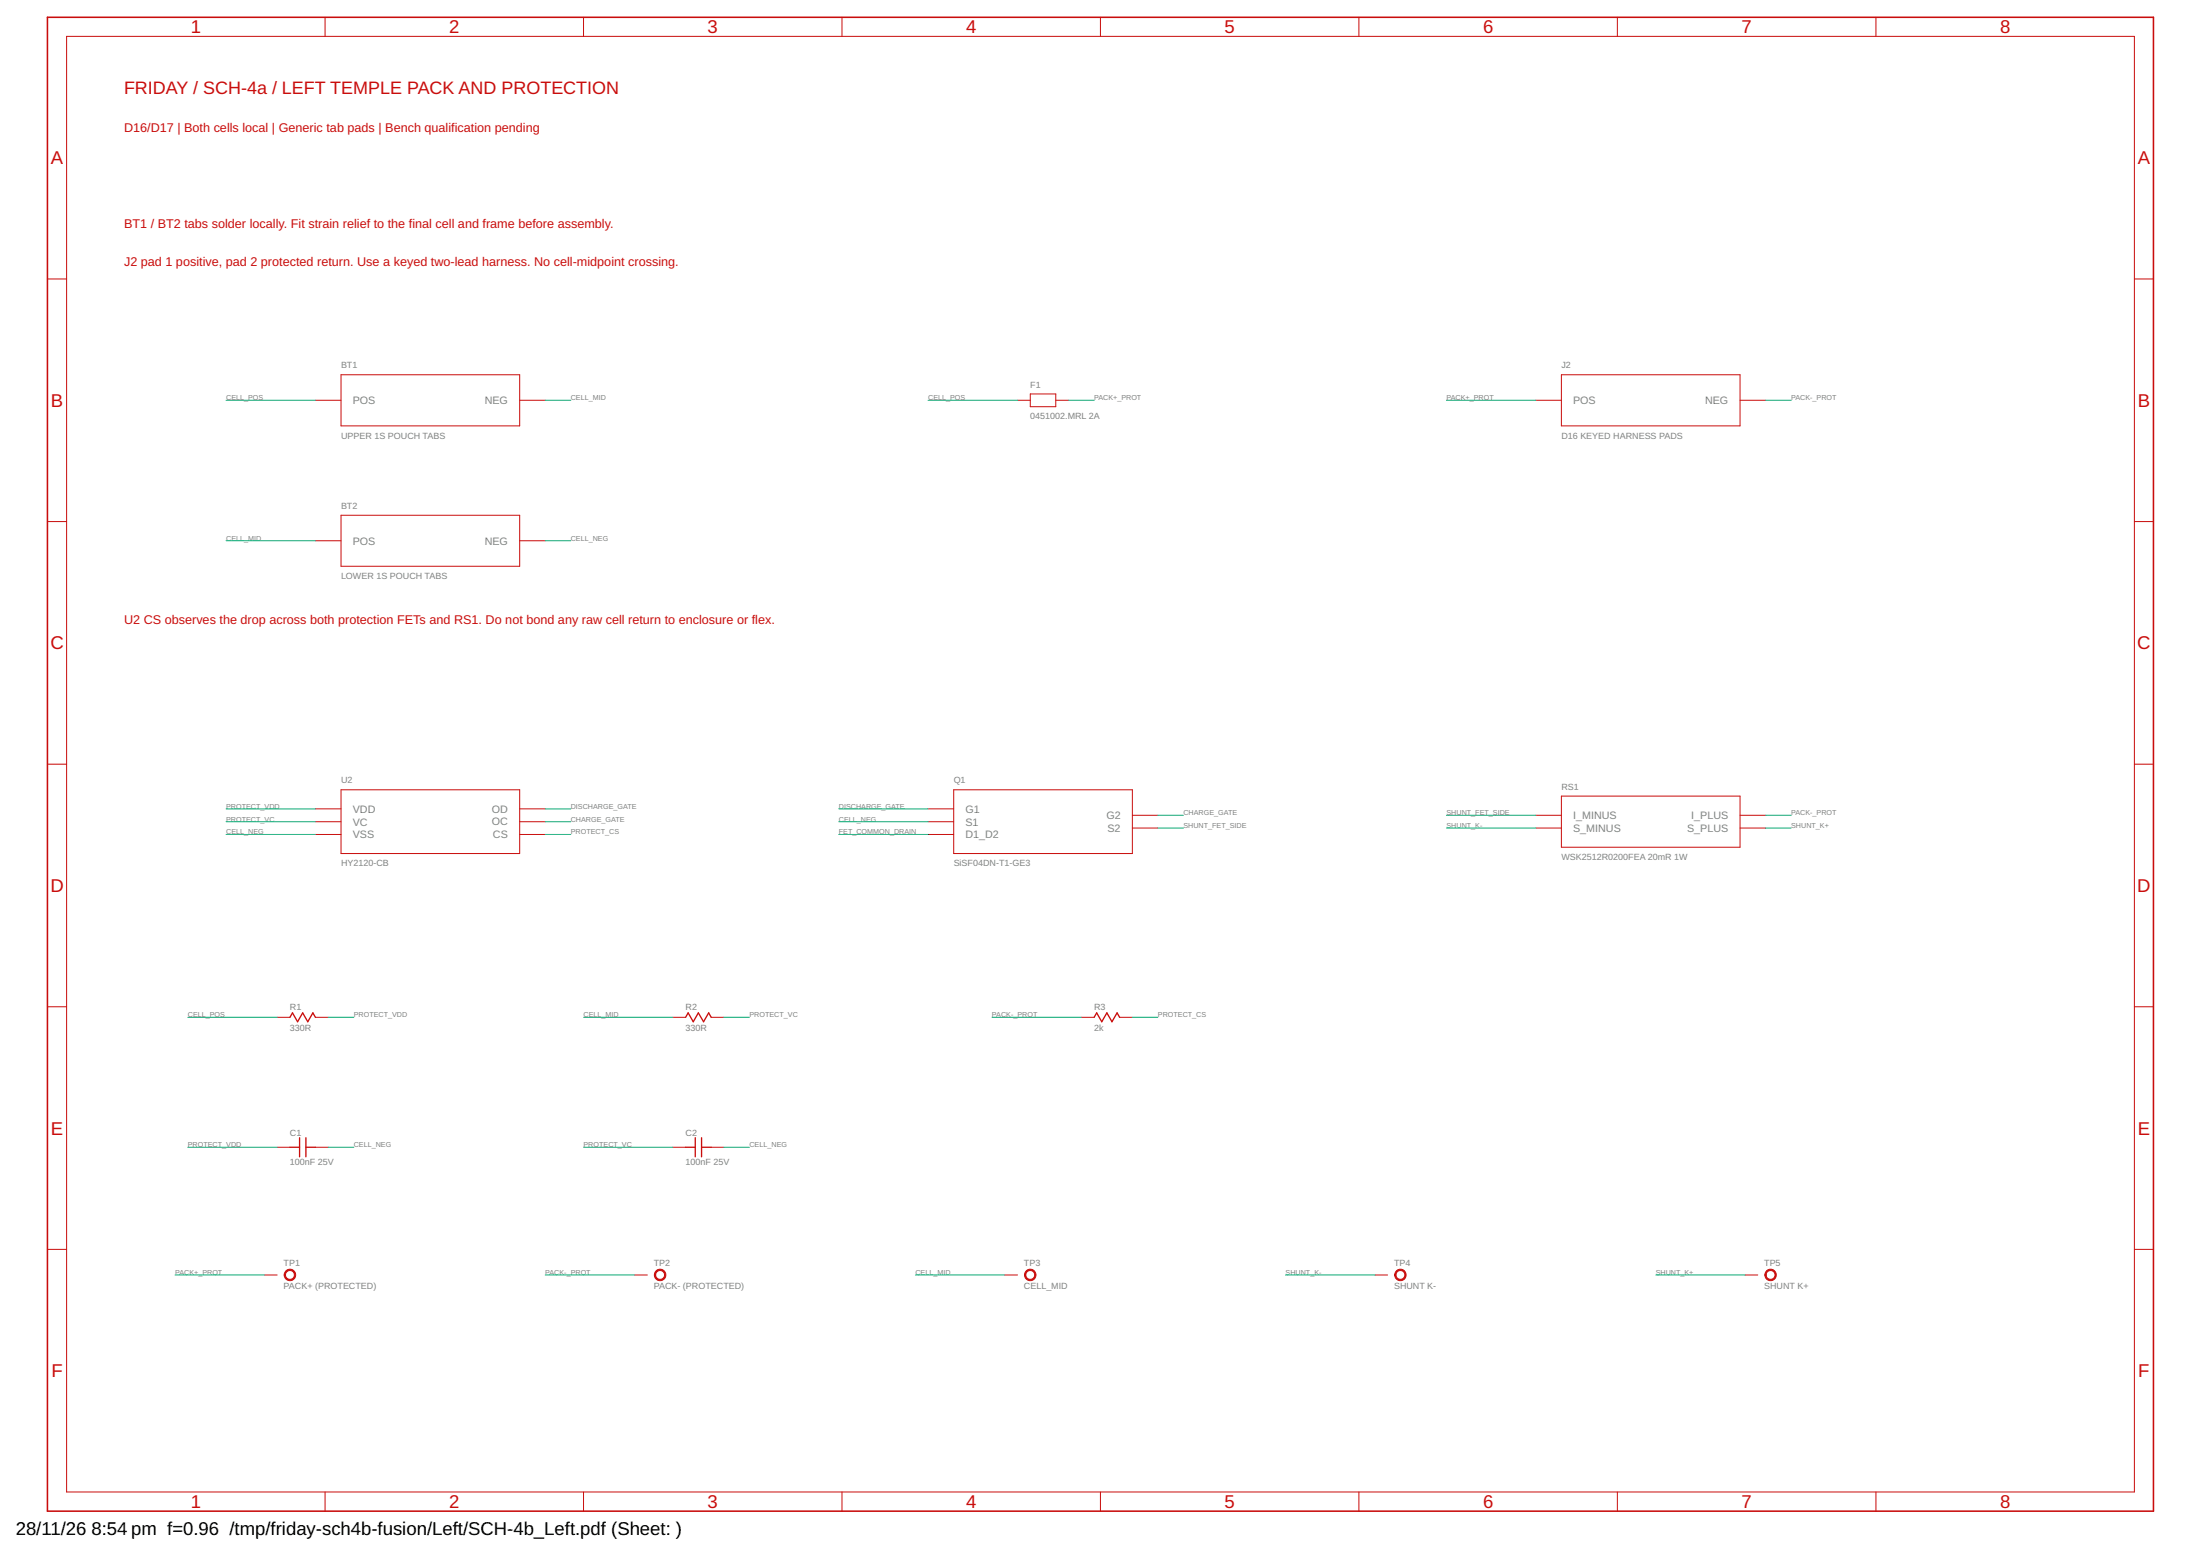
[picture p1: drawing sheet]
<svg xmlns="http://www.w3.org/2000/svg" width="420mm" height="297mm" viewBox="0 0 420 297" stroke-linecap="round" stroke-linejoin="round" font-family="sans-serif">
<path d="M9.1 3.3h402.2v285.2h-402.2z" fill="none" stroke="#c90d0c" stroke-width=".3"/>
<g fill="none" stroke="#c90d0c" stroke-width=".19">
<path d="M12.7 6.9h394.9v277.9h-394.9zM62.1 3.3v3.6M111.4 3.3v3.6M160.8 3.3v3.6M210.2 3.3v3.6M259.5 3.3v3.6M308.9 3.3v3.6M358.3 3.3v3.6M9.1 53.3h3.6M407.6 53.3h3.7M60.2 76.4h4.9M65.1 71.5h34.2v9.8h-34.2z"/>
<path d="M99.3 76.4h4.8M194.3 76.4h2.5M196.8 75.2h4.8v2.4h-4.8zM201.6 76.4h2.5M293.3 76.4h4.9M298.2 71.5h34.1v9.8h-34.1zM332.3 76.4h4.9M9.1 99.6h3.6M65.1 98.4h34.2v9.7h-34.2zM407.6 99.6h3.7M60.2 103.2h4.9M99.3 103.2h4.8"/>
<path d="M9.1 145.9h3.6M60.2 154.4h4.9M60.2 156.9h4.9M60.2 159.3h4.9M65.1 150.8h34.2v12.1h-34.2zM99.3 154.4h4.8M99.3 156.9h4.8M99.3 159.3h4.8M177.2 154.4h4.9M177.2 156.9h4.9M177.2 159.3h4.9M182.1 150.8h34.2v12.1h-34.2z"/>
<path d="M216.3 155.6h4.8M216.3 158.1h4.8M293.3 155.6h4.9M293.3 158.1h4.9M298.2 152h34.1v9.7h-34.1zM332.3 155.6h4.9M332.3 158.1h4.9M407.6 145.9h3.7M9.1 192.2h3.6M52.9 194.2h2.5M60.2 194.2h2.5M128.5 194.2h2.4"/>
<path d="M135.8 194.2h2.5M206.5 194.2h2.5M213.8 194.2h2.5M407.6 192.2h3.7M52.9 219h2.5M60.2 219h2.5M128.5 219h2.4M135.8 219h2.5M9.1 238.5h3.6M407.6 238.5h3.7M50.5 243.4h2.4M121.2 243.4h2.4"/>
<path d="M191.9 243.4h2.4M262.6 243.4h2.4M333.3 243.4h2.4M62.1 284.8v3.7M111.4 284.8v3.7M160.8 284.8v3.7M210.2 284.8v3.7M259.5 284.8v3.7M308.9 284.8v3.7M358.3 284.8v3.7"/>
</g>
<path d="M55.4 194.2l.5-.8 .9 1.7 1-1.7 1 1.7 1-1.7 .4 .8M130.9 194.2l.5-.8 1 1.7 1-1.7 1 1.7 .9-1.7 .5 .8M209 194.2l.4-.8 1 1.7 1-1.7 1 1.7 .9-1.7 .5 .8M55.4 219h1.8M57.2 217.2v3.6M58.4 217.2v3.6M58.4 219h1.8M130.9 219h1.9M132.8 217.2v3.6M134 219h1.8M134 217.2v3.6" fill="none" stroke="#c90d0c" stroke-width=".25"/>
<g fill="#c90d0c" stroke="#c90d0c" stroke-width=".19">
<path d="M54.7 242.5a1.1 1.1 0 0 1 1.7 .4 1.1 1.1 0 0 1-.8 1.6 1.1 1.1 0 0 1-1.3-1.1h.2a.86 .86 0 0 1 1.3-.7 .86 .86 0 0 1 .1 1.4 .86 .86 0 0 1-1.4-.5v-.2h-.2z" fill-rule="evenodd"/>
<path d="M125.3 242.5a1.1 1.1 0 0 1 1.7 .4 1.1 1.1 0 0 1-.7 1.6 1.1 1.1 0 0 1-1.3-1.1h.2a.86 .86 0 0 1 1.3-.7 .86 .86 0 0 1 .1 1.4 .86 .86 0 0 1-1.4-.5v-.2h-.2z" fill-rule="evenodd"/>
<path d="M196 242.5a1.09 1.09 0 0 1 1.7 .4 1.09 1.09 0 0 1-.7 1.5 1.09 1.09 0 0 1-1.3-1h.2a.85 .85 0 0 1 1.2-.8 .85 .85 0 0 1 .2 1.4 .85 .85 0 0 1-1.4-.4v-.2h-.2z" fill-rule="evenodd"/>
<path d="M266.7 242.5a1.09 1.09 0 0 1 1.7 .4 1.09 1.09 0 0 1-.7 1.5 1.09 1.09 0 0 1-1.3-1h.2a.85 .85 0 0 1 1.2-.8 .85 .85 0 0 1 .2 1.4 .85 .85 0 0 1-1.4-.4v-.2h-.2z" fill-rule="evenodd"/>
<path d="M337.4 242.5a1.09 1.09 0 0 1 1.7 .3 1.09 1.09 0 0 1-.7 1.6 1.09 1.09 0 0 1-1.3-1h.2a.85 .85 0 0 1 1.2-.8 .85 .85 0 0 1 .2 1.4 .85 .85 0 0 1-1.4-.4v-.2h-.2z" fill-rule="evenodd"/>
</g>
<g fill="none" stroke="#0dab76" stroke-width=".19">
<path d="M43.2 76.4h17M104.1 76.4h4.9M177.2 76.4h17.1M204.1 76.4h4.9M276.2 76.4h17.1M337.2 76.4h4.9M43.2 103.2h17M104.1 103.2h4.9M43.2 159.3h17M43.2 156.9h17M43.2 154.4h17M104.1 159.3h4.9"/>
<path d="M104.1 156.9h4.9M104.1 154.4h4.9M160.2 159.3h17M160.2 156.9h17M160.2 154.4h17M221.1 155.6h4.9M221.1 158.1h4.9M276.2 155.6h17.1M276.2 158.1h17.1M337.2 155.6h4.9M337.2 158.1h4.9M35.9 194.2h17"/>
<path d="M62.7 194.2h4.9M111.4 194.2h17.1M138.3 194.2h4.8M189.4 194.2h17.1M216.3 194.2h4.8M35.9 219h17M62.7 219h4.9M111.4 219h17.1M138.3 219h4.8M33.4 243.4h17.1M104.1 243.4h17.1M174.8 243.4h17.1"/>
<path d="M245.5 243.4h17.1M316.2 243.4h17.1"/>
</g>
<g font-size="3.5" fill="#c90d0c">
<text x="36.4" y="6.4">1</text>
<text x="85.8" y="6.4">2</text>
<text x="135.1" y="6.4">3</text>
<text x="184.5" y="6.4">4</text>
<text x="233.9" y="6.4">5</text>
<text x="283.2" y="6.4">6</text>
<text x="332.6" y="6.4">7</text>
<text x="382" y="6.4">8</text>
<text x="9.7" y="31.4">A</text>
<text x="408.3" y="31.4">A</text>
<text x="9.7" y="77.7">B</text>
<text x="408.3" y="77.7">B</text>
<text x="9.6" y="124">C</text>
<text x="408.2" y="124">C</text>
<text x="9.6" y="170.3">D</text>
<text x="408.2" y="170.3">D</text>
<text x="9.7" y="216.6">E</text>
<text x="408.3" y="216.6">E</text>
<text x="9.8" y="262.9">F</text>
<text x="408.4" y="262.9">F</text>
<text x="36.4" y="287.9">1</text>
<text x="85.8" y="287.9">2</text>
<text x="135.1" y="287.9">3</text>
<text x="184.5" y="287.9">4</text>
<text x="233.9" y="287.9">5</text>
<text x="283.2" y="287.9">6</text>
<text x="332.6" y="287.9">7</text>
<text x="382" y="287.9">8</text>
</g>
<g font-size="3.5">
<text x="3" y="293">28/11/26</text>
<text x="17.5" y="293">8:54 pm f=0.96 /tmp/friday-sch4b-fusion/Left/SCH-4b_Left.pdf (Sheet: )</text>
</g>
<text font-size="3.4" fill="#c90d0c" x="23.7" y="17.9">FRIDAY / SCH-4a / LEFT TEMPLE PACK AND PROTECTION</text>
<g font-size="2.4" fill="#c90d0c">
<text x="23.7" y="25.2">D16/D17 | Both cells local | Generic tab pads | Bench qualification pending</text>
<text x="23.7" y="43.5">BT1 / BT2 tabs solder locally. Fit strain relief to the final cell and frame before assembly.</text>
<text x="23.7" y="50.8">J2 pad 1 positive, pad 2 protected return. Use a keyed two-lead harness. No cell-midpoint crossing.</text>
<text x="23.7" y="119.1">U2 CS observes the drop across both protection FETs and RS1. Do not bond any raw cell return to enclosure or flex.</text>
</g>
<g font-size="2.1" fill="#808080">
<text x="67.4" y="77.2">POS</text>
<text x="92.6" y="77.1">NEG</text>
<text x="300.4" y="77.2">POS</text>
<text x="325.6" y="77.1">NEG</text>
<text x="67.4" y="104">POS</text>
<text x="92.6" y="104">NEG</text>
<text x="67.4" y="155.1">VDD</text>
<text x="93.9" y="155.1">OD</text>
<text x="184.4" y="155.1">G1</text>
<text x="67.4" y="157.6">VC</text>
<text x="67.4" y="160">VSS</text>
<text x="93.9" y="157.6">OC</text>
<text x="94.2" y="160">CS</text>
<text x="184.4" y="157.6">S1</text>
<text x="184.4" y="160">D1_D2</text>
<text x="211.3" y="156.4">G2</text>
<text x="211.5" y="158.8">S2</text>
<text x="300.4" y="156.4">I_MINUS</text>
<text x="300.4" y="158.8">S_MINUS</text>
<text x="322.2" y="158.8">S_PLUS</text>
<text x="323" y="156.4">I_PLUS</text>
</g>
<g font-size="1.7" fill="#808080">
<text x="65.1" y="70.3">BT1</text>
<text x="298.2" y="70.3">J2</text>
<text x="196.8" y="74">F1</text>
<text x="65.1" y="83.7">UPPER 1S POUCH TABS</text>
<text x="196.8" y="80.1">0451002.MRL 2A</text>
<text x="298.2" y="83.7">D16 KEYED HARNESS PADS</text>
<text x="65.1" y="97.1">BT2</text>
<text x="65.1" y="110.5">LOWER 1S POUCH TABS</text>
<text x="65.1" y="149.5">U2</text>
<text x="182.1" y="149.5">Q1</text>
<text x="298.2" y="150.8">RS1</text>
<text x="65.1" y="165.4">HY2120-CB</text>
<text x="182.1" y="165.4">SiSF04DN-T1-GE3</text>
<text x="298.2" y="164.2">WSK2512R0200FEA 20mR 1W</text>
<text x="55.4" y="196.9">330R</text>
<text x="55.4" y="192.9">R1</text>
<text x="130.9" y="196.9">330R</text>
<text x="130.9" y="192.9">R2</text>
<text x="208.9" y="196.9">2k</text>
<text x="208.9" y="192.9">R3</text>
<text x="55.4" y="216.9">C1</text>
<text x="130.9" y="216.9">C2</text>
<text x="55.4" y="222.5">100nF 25V</text>
<text x="130.9" y="222.5">100nF 25V</text>
<text x="54.2" y="241.7">TP1</text>
<text x="124.8" y="241.7">TP2</text>
<text x="195.5" y="241.7">TP3</text>
<text x="266.2" y="241.7">TP4</text>
<text x="336.9" y="241.7">TP5</text>
<text x="54.2" y="246.1">PACK+ (PROTECTED)</text>
<text x="124.8" y="246.1">PACK- (PROTECTED)</text>
<text x="195.5" y="246.1">CELL_MID</text>
<text x="266.2" y="246.1">SHUNT K-</text>
<text x="336.9" y="246.1">SHUNT K+</text>
</g>
<g font-size="1.4" fill="#808080">
<text x="43.2" y="76.4">CELL_POS</text>
<text x="109" y="76.4">CELL_MID</text>
<text x="177.3" y="76.4">CELL_POS</text>
<text x="208.9" y="76.4">PACK+_PROT</text>
<text x="276.3" y="76.4">PACK+_PROT</text>
<text x="342.1" y="76.4">PACK-_PROT</text>
<text x="43.2" y="103.2">CELL_MID</text>
<text x="109" y="103.2">CELL_NEG</text>
<text x="43.2" y="154.4">PROTECT_VDD</text>
<text x="109" y="154.4">DISCHARGE_GATE</text>
<text x="160.2" y="154.4">DISCHARGE_GATE</text>
<text x="226" y="155.6">CHARGE_GATE</text>
<text x="276.3" y="155.6">SHUNT_FET_SIDE</text>
<text x="342.1" y="155.6">PACK-_PROT</text>
<text x="43.2" y="159.3">CELL_NEG</text>
<text x="43.2" y="156.9">PROTECT_VC</text>
<text x="109" y="156.9">CHARGE_GATE</text>
<text x="109" y="159.3">PROTECT_CS</text>
<text x="160.2" y="156.9">CELL_NEG</text>
<text x="160.2" y="159.3">FET_COMMON_DRAIN</text>
<text x="226" y="158.1">SHUNT_FET_SIDE</text>
<text x="276.3" y="158.1">SHUNT_K-</text>
<text x="342.1" y="158.1">SHUNT_K+</text>
<text x="35.9" y="194.2">CELL_POS</text>
<text x="67.6" y="194.2">PROTECT_VDD</text>
<text x="111.4" y="194.2">CELL_MID</text>
<text x="143.1" y="194.2">PROTECT_VC</text>
<text x="189.4" y="194.2">PACK-_PROT</text>
<text x="221.1" y="194.2">PROTECT_CS</text>
<text x="35.9" y="219">PROTECT_VDD</text>
<text x="67.6" y="219">CELL_NEG</text>
<text x="111.4" y="219">PROTECT_VC</text>
<text x="143.1" y="219">CELL_NEG</text>
<text x="33.4" y="243.4">PACK+_PROT</text>
<text x="104.1" y="243.4">PACK-_PROT</text>
<text x="174.8" y="243.4">CELL_MID</text>
<text x="245.5" y="243.4">SHUNT_K-</text>
<text x="316.2" y="243.4">SHUNT_K+</text>
</g>
</svg>
